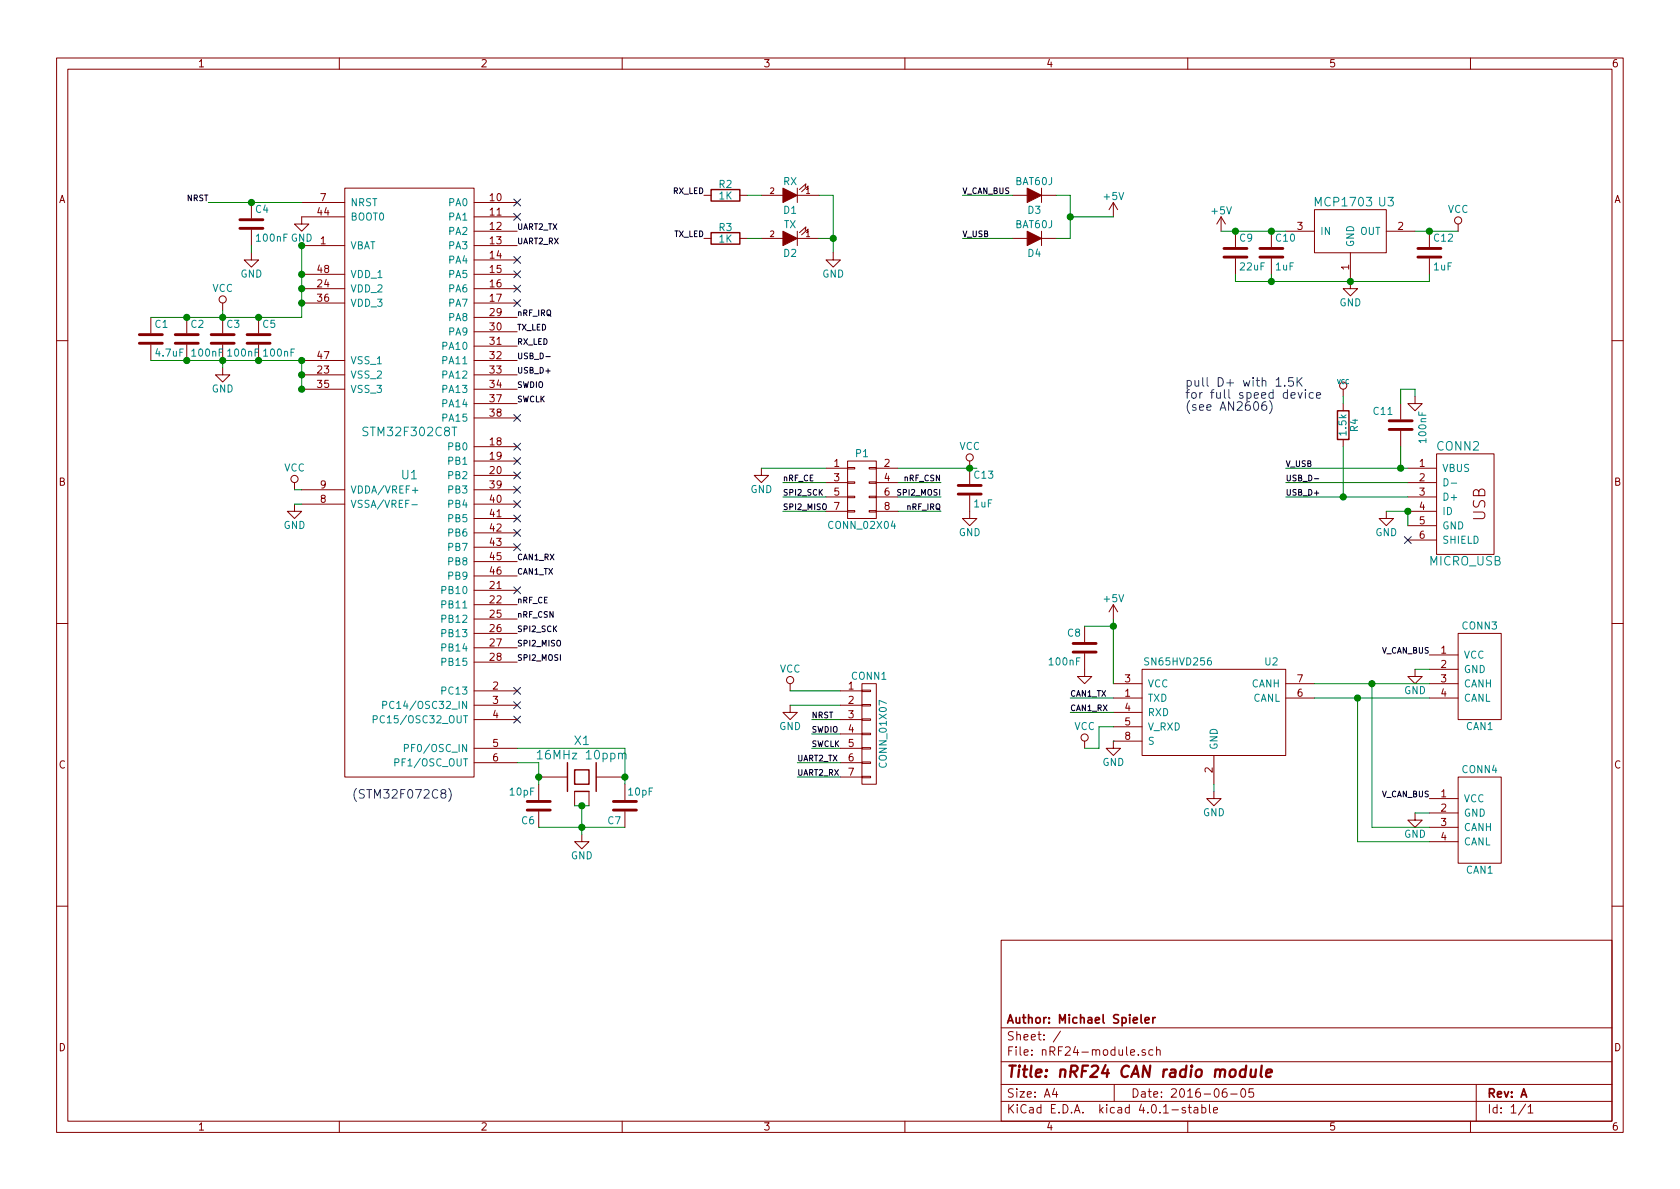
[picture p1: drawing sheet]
EESchema Schematic File Version 2
LIBS:power
LIBS:device
LIBS:transistors
LIBS:conn
LIBS:linear
LIBS:regul
LIBS:74xx
LIBS:cmos4000
LIBS:adc-dac
LIBS:memory
LIBS:xilinx
LIBS:microcontrollers
LIBS:dsp
LIBS:microchip
LIBS:analog_switches
LIBS:motorola
LIBS:texas
LIBS:intel
LIBS:audio
LIBS:interface
LIBS:digital-audio
LIBS:philips
LIBS:display
LIBS:cypress
LIBS:siliconi
LIBS:opto
LIBS:atmel
LIBS:contrib
LIBS:valves
LIBS:_connectors
LIBS:_linear-regulators
LIBS:_stm32
LIBS:_div
LIBS:_transceiver
LIBS:_power
LIBS:cvra
LIBS:logo
LIBS:nRF24-module-cache
EELAYER 25 0
EELAYER END
$Descr A4 11693 8268
encoding utf-8
Sheet 1 1
Title "nRF24 CAN radio module"
Date "2016-06-05"
Rev "A"
Comp "Author: Michael Spieler"
Comment1 ""
Comment2 ""
Comment3 ""
Comment4 ""
$EndDescr
$Comp
L GND #PWR01
U 1 1
P 1550 2550
F 0 "#PWR01" H 1550 2300 50  0001 C CNN
F 1 "GND" H 1550 2400 50  0000 C CNN
F 2 "" H 1550 2550 60  0000 C CNN
F 3 "" H 1550 2550 60  0000 C CNN
	1    1550 2550
	1    0    0    -1  
$EndComp
$Comp
L VCC #PWR02
U 1 1
P 1550 2150
F 0 "#PWR02" H 1550 2000 50  0001 C CNN
F 1 "VCC" H 1550 2300 50  0000 C CNN
F 2 "" H 1550 2150 60  0000 C CNN
F 3 "" H 1550 2150 60  0000 C CNN
	1    1550 2150
	1    0    0    -1  
$EndComp
$Comp
L C C5
U 1 1
P 1800 2350
F 0 "C5" H 1825 2450 50  0000 L CNN
F 1 "100nF" H 1825 2250 50  0000 L CNN
F 2 "Capacitors_SMD:C_0603" H 1838 2200 30  0001 C CNN
F 3 "" H 1800 2350 60  0000 C CNN
	1    1800 2350
	1    0    0    -1  
$EndComp
$Comp
L C C3
U 1 1
P 1550 2350
F 0 "C3" H 1575 2450 50  0000 L CNN
F 1 "100nF" H 1575 2250 50  0000 L CNN
F 2 "Capacitors_SMD:C_0603" H 1588 2200 30  0001 C CNN
F 3 "" H 1550 2350 60  0000 C CNN
	1    1550 2350
	1    0    0    -1  
$EndComp
$Comp
L C C2
U 1 1
P 1300 2350
F 0 "C2" H 1325 2450 50  0000 L CNN
F 1 "100nF" H 1325 2250 50  0000 L CNN
F 2 "Capacitors_SMD:C_0603" H 1338 2200 30  0001 C CNN
F 3 "" H 1300 2350 60  0000 C CNN
	1    1300 2350
	1    0    0    -1  
$EndComp
$Comp
L C C1
U 1 1
P 1050 2350
F 0 "C1" H 1075 2450 50  0000 L CNN
F 1 "4.7uF" H 1075 2250 50  0000 L CNN
F 2 "Capacitors_SMD:C_0603" H 1088 2200 30  0001 C CNN
F 3 "" H 1050 2350 60  0000 C CNN
	1    1050 2350
	1    0    0    -1  
$EndComp
$Comp
L VCC #PWR03
U 1 1
P 2050 3400
F 0 "#PWR03" H 2050 3250 50  0001 C CNN
F 1 "VCC" H 2050 3550 50  0000 C CNN
F 2 "" H 2050 3400 60  0000 C CNN
F 3 "" H 2050 3400 60  0000 C CNN
	1    2050 3400
	1    0    0    -1  
$EndComp
Text Label 1450 1400 2    40   ~ 0
NRST
Text Label 3600 2800 0    40   ~ 0
SWCLK
Text Label 3600 2700 0    40   ~ 0
SWDIO
$Comp
L CAN CONN3
U 1 1
P 10300 4700
F 0 "CONN3" H 10300 5050 50  0000 C CNN
F 1 "CAN1" H 10300 4350 50  0000 C CNN
F 2 "_connectors:_Molex-PicoBlade-SMD-4" H 10550 4700 50  0001 C CNN
F 3 "DOCUMENTATION" H 10550 4700 50  0001 C CNN
	1    10300 4700
	1    0    0    -1  
$EndComp
Text Label 5650 5100 0    40   ~ 0
SWDIO
Text Label 5650 5200 0    40   ~ 0
SWCLK
Text Label 5650 5000 0    40   ~ 0
NRST
$Comp
L GND #PWR04
U 1 1
P 5500 4900
F 0 "#PWR04" H 5500 4650 50  0001 C CNN
F 1 "GND" H 5500 4750 50  0000 C CNN
F 2 "" H 5500 4900 60  0000 C CNN
F 3 "" H 5500 4900 60  0000 C CNN
	1    5500 4900
	1    0    0    -1  
$EndComp
$Comp
L VCC #PWR05
U 1 1
P 5500 4800
F 0 "#PWR05" H 5500 4650 50  0001 C CNN
F 1 "VCC" H 5500 4950 50  0000 C CNN
F 2 "" H 5500 4800 60  0000 C CNN
F 3 "" H 5500 4800 60  0000 C CNN
	1    5500 4800
	1    0    0    -1  
$EndComp
$Comp
L XTAL-SMD-4-PADS X1
U 1 1
P 4050 5400
F 0 "X1" H 4050 5650 60  0000 C CNN
F 1 "16MHz 10ppm" H 4050 5550 60  0000 C CNN
F 2 "_div:_TSX-3225-SMD-XTAL" H 4050 5400 60  0001 C CNN
F 3 "" H 4050 5400 60  0000 C CNN
	1    4050 5400
	1    0    0    -1  
$EndComp
$Comp
L C C7
U 1 1
P 4350 5600
F 0 "C7" H 4375 5700 50  0000 L CNN
F 1 "10pF" H 4150 5500 50  0000 L CNN
F 2 "Capacitors_SMD:C_0603" H 4388 5450 30  0001 C CNN
F 3 "" H 4350 5600 60  0000 C CNN
	1    4350 5600
	-1   0    0    1   
$EndComp
$Comp
L C C6
U 1 1
P 3750 5600
F 0 "C6" H 3775 5700 50  0000 L CNN
F 1 "10pF" H 3775 5500 50  0000 L CNN
F 2 "Capacitors_SMD:C_0603" H 3788 5450 30  0001 C CNN
F 3 "" H 3750 5600 60  0000 C CNN
	1    3750 5600
	-1   0    0    1   
$EndComp
$Comp
L GND #PWR06
U 1 1
P 4050 5800
F 0 "#PWR06" H 4050 5550 50  0001 C CNN
F 1 "GND" H 4050 5650 50  0000 C CNN
F 2 "" H 4050 5800 60  0000 C CNN
F 3 "" H 4050 5800 60  0000 C CNN
	1    4050 5800
	1    0    0    -1  
$EndComp
Text Label 3600 2500 0    40   ~ 0
USB_D-
Text Label 3600 2600 0    40   ~ 0
USB_D+
Text Label 8950 3350 0    40   ~ 0
USB_D-
Text Label 8950 3450 0    40   ~ 0
USB_D+
Text Label 8950 3250 0    40   ~ 0
V_USB
$Comp
L GND #PWR07
U 1 1
P 9650 3550
F 0 "#PWR07" H 9650 3300 50  0001 C CNN
F 1 "GND" H 9650 3400 50  0000 C CNN
F 2 "" H 9650 3550 60  0000 C CNN
F 3 "" H 9650 3550 60  0000 C CNN
	1    9650 3550
	1    0    0    -1  
$EndComp
Text Label 3600 3900 0    40   ~ 0
CAN1_RX
Text Label 3600 4000 0    40   ~ 0
CAN1_TX
$Comp
L C C4
U 1 1
P 1750 1550
F 0 "C4" H 1775 1650 50  0000 L CNN
F 1 "100nF" H 1775 1450 50  0000 L CNN
F 2 "Capacitors_SMD:C_0603" H 1788 1400 30  0001 C CNN
F 3 "" H 1750 1550 60  0000 C CNN
	1    1750 1550
	1    0    0    -1  
$EndComp
$Comp
L GND #PWR08
U 1 1
P 1750 1750
F 0 "#PWR08" H 1750 1500 50  0001 C CNN
F 1 "GND" H 1750 1600 50  0000 C CNN
F 2 "" H 1750 1750 60  0000 C CNN
F 3 "" H 1750 1750 60  0000 C CNN
	1    1750 1750
	1    0    0    -1  
$EndComp
$Comp
L R R3
U 1 1
P 5050 1650
F 0 "R3" V 5130 1650 50  0000 C CNN
F 1 "1K" V 5050 1650 50  0000 C CNN
F 2 "Resistors_SMD:R_0603" V 4980 1650 30  0001 C CNN
F 3 "" H 5050 1650 30  0000 C CNN
	1    5050 1650
	0    -1   -1   0   
$EndComp
$Comp
L LED D1
U 1 1
P 5500 1350
F 0 "D1" H 5500 1450 50  0000 C CNN
F 1 "RX" H 5500 1250 50  0000 C CNN
F 2 "LEDs:LED-0603" H 5500 1350 60  0001 C CNN
F 3 "" H 5500 1350 60  0000 C CNN
	1    5500 1350
	-1   0    0    1   
$EndComp
$Comp
L R R2
U 1 1
P 5050 1350
F 0 "R2" V 5130 1350 50  0000 C CNN
F 1 "1K" V 5050 1350 50  0000 C CNN
F 2 "Resistors_SMD:R_0603" V 4980 1350 30  0001 C CNN
F 3 "" H 5050 1350 30  0000 C CNN
	1    5050 1350
	0    -1   -1   0   
$EndComp
Text Label 4900 1350 2    40   ~ 0
RX_LED
$Comp
L LED D2
U 1 1
P 5500 1650
F 0 "D2" H 5500 1750 50  0000 C CNN
F 1 "TX" H 5500 1550 50  0000 C CNN
F 2 "LEDs:LED-0603" H 5500 1650 60  0001 C CNN
F 3 "" H 5500 1650 60  0000 C CNN
	1    5500 1650
	-1   0    0    1   
$EndComp
Text Label 9950 4550 2    40   ~ 0
V_CAN_BUS
$Comp
L SN65HVD256 U2
U 1 1
P 8450 4950
F 0 "U2" H 8850 5300 50  0000 C CNN
F 1 "SN65HVD256" H 8200 5300 50  0000 C CNN
F 2 "Housings_SOIC:SOIC-8_3.9x4.9mm_Pitch1.27mm" H 8450 4950 50  0001 C CNN
F 3 "CAN Transceiver" H 8450 5050 50  0001 C CNN
	1    8450 4950
	1    0    0    -1  
$EndComp
$Comp
L GND #PWR09
U 1 1
P 8450 5500
F 0 "#PWR09" H 8450 5250 50  0001 C CNN
F 1 "GND" H 8450 5350 50  0000 C CNN
F 2 "" H 8450 5500 60  0000 C CNN
F 3 "" H 8450 5500 60  0000 C CNN
	1    8450 5500
	1    0    0    -1  
$EndComp
$Comp
L VCC #PWR010
U 1 1
P 7550 5200
F 0 "#PWR010" H 7550 5050 50  0001 C CNN
F 1 "VCC" H 7550 5350 50  0000 C CNN
F 2 "" H 7550 5200 60  0000 C CNN
F 3 "" H 7550 5200 60  0000 C CNN
	1    7550 5200
	1    0    0    -1  
$EndComp
Text Label 7450 4950 0    40   ~ 0
CAN1_RX
Text Label 7450 4850 0    40   ~ 0
CAN1_TX
$Comp
L GND #PWR011
U 1 1
P 9850 4650
F 0 "#PWR011" H 9850 4400 50  0001 C CNN
F 1 "GND" H 9850 4500 50  0000 C CNN
F 2 "" H 9850 4650 60  0000 C CNN
F 3 "" H 9850 4650 60  0000 C CNN
	1    9850 4650
	1    0    0    -1  
$EndComp
$Comp
L C C10
U 1 1
P 8850 1750
F 0 "C10" H 8875 1850 50  0000 L CNN
F 1 "1uF" H 8875 1650 50  0000 L CNN
F 2 "Capacitors_SMD:C_0603" H 8888 1600 30  0001 C CNN
F 3 "" H 8850 1750 60  0000 C CNN
	1    8850 1750
	1    0    0    -1  
$EndComp
$Comp
L C C12
U 1 1
P 9950 1750
F 0 "C12" H 9975 1850 50  0000 L CNN
F 1 "1uF" H 9975 1650 50  0000 L CNN
F 2 "Capacitors_SMD:C_0603" H 9988 1600 30  0001 C CNN
F 3 "" H 9950 1750 60  0000 C CNN
	1    9950 1750
	1    0    0    -1  
$EndComp
$Comp
L GND #PWR012
U 1 1
P 9400 1950
F 0 "#PWR012" H 9400 1700 50  0001 C CNN
F 1 "GND" H 9400 1800 50  0000 C CNN
F 2 "" H 9400 1950 60  0000 C CNN
F 3 "" H 9400 1950 60  0000 C CNN
	1    9400 1950
	1    0    0    -1  
$EndComp
$Comp
L VCC #PWR013
U 1 1
P 10150 1600
F 0 "#PWR013" H 10150 1450 50  0001 C CNN
F 1 "VCC" H 10150 1750 50  0000 C CNN
F 2 "" H 10150 1600 60  0000 C CNN
F 3 "" H 10150 1600 60  0000 C CNN
	1    10150 1600
	1    0    0    -1  
$EndComp
Text Label 6700 1650 0    40   ~ 0
V_USB
Text Label 6700 1350 0    40   ~ 0
V_CAN_BUS
NoConn ~ 3600 3800
$Comp
L CAN CONN4
U 1 1
P 10300 5700
F 0 "CONN4" H 10300 6050 50  0000 C CNN
F 1 "CAN1" H 10300 5350 50  0000 C CNN
F 2 "_connectors:_Molex-PicoBlade-SMD-4" H 10550 5700 50  0001 C CNN
F 3 "DOCUMENTATION" H 10550 5700 50  0001 C CNN
	1    10300 5700
	1    0    0    -1  
$EndComp
Text Label 9950 5550 2    40   ~ 0
V_CAN_BUS
$Comp
L GND #PWR014
U 1 1
P 9850 5650
F 0 "#PWR014" H 9850 5400 50  0001 C CNN
F 1 "GND" H 9850 5500 50  0000 C CNN
F 2 "" H 9850 5650 60  0000 C CNN
F 3 "" H 9850 5650 60  0000 C CNN
	1    9850 5650
	1    0    0    -1  
$EndComp
$Comp
L C C11
U 1 1
P 9750 2950
F 0 "C11" H 9800 2850 50  0000 L CNN
F 1 "100nF" V 9600 2850 50  0000 L CNN
F 2 "Capacitors_SMD:C_0603" H 9788 2800 30  0001 C CNN
F 3 "" H 9750 2950 60  0000 C CNN
	1    9750 2950
	-1   0    0    1   
$EndComp
$Comp
L GND #PWR015
U 1 1
P 9850 2750
F 0 "#PWR015" H 9850 2750 30  0001 C CNN
F 1 "GND" H 9850 2680 30  0001 C CNN
F 2 "" H 9850 2750 60  0000 C CNN
F 3 "" H 9850 2750 60  0000 C CNN
	1    9850 2750
	1    0    0    -1  
$EndComp
$Comp
L MICRO_USB CONN2
U 1 1
P 10150 3500
F 0 "CONN2" H 10150 3900 60  0000 C CNN
F 1 "MICRO_USB" H 10200 3100 60  0000 C CNN
F 2 "_connectors:_Micro-USB-AB-receptacle-SMT-th" H 10150 3500 60  0001 C CNN
F 3 "" H 10150 3500 60  0000 C CNN
	1    10150 3500
	1    0    0    -1  
$EndComp
$Comp
L R R4
U 1 1
P 9350 2950
F 0 "R4" V 9430 2950 50  0000 C CNN
F 1 "1.5k" V 9350 2950 50  0000 C CNN
F 2 "Resistors_SMD:R_0603" V 9280 2950 30  0001 C CNN
F 3 "" H 9350 2950 30  0000 C CNN
	1    9350 2950
	1    0    0    -1  
$EndComp
$Comp
L VCC #PWR016
U 1 1
P 9350 2750
F 0 "#PWR016" H 9350 2850 30  0001 C CNN
F 1 "VCC" H 9350 2850 30  0000 C CNN
F 2 "" H 9350 2750 60  0000 C CNN
F 3 "" H 9350 2750 60  0000 C CNN
	1    9350 2750
	1    0    0    -1  
$EndComp
Text Notes 8250 2850 0    60   ~ 0
pull D+ with 1.5K\nfor full speed device\n(see AN2606)
NoConn ~ 3600 5000
NoConn ~ 3600 4100
NoConn ~ 3600 2100
NoConn ~ 3600 2000
NoConn ~ 3600 1900
NoConn ~ 3600 1800
NoConn ~ 9800 3750
$Comp
L C C8
U 1 1
P 7550 4500
F 0 "C8" H 7575 4600 50  0000 L CNN
F 1 "100nF" H 7575 4400 50  0000 L CNN
F 2 "Capacitors_SMD:C_0603" H 7588 4350 30  0001 C CNN
F 3 "" H 7550 4500 60  0000 C CNN
	1    7550 4500
	-1   0    0    -1  
$EndComp
$Comp
L GND #PWR017
U 1 1
P 7550 4650
F 0 "#PWR017" H 7550 4650 30  0001 C CNN
F 1 "GND" H 7550 4580 30  0001 C CNN
F 2 "" H 7550 4650 60  0000 C CNN
F 3 "" H 7550 4650 60  0000 C CNN
	1    7550 4650
	1    0    0    -1  
$EndComp
Text Label 4900 1650 2    40   ~ 0
TX_LED
NoConn ~ 3600 3300
NoConn ~ 3600 3200
NoConn ~ 3600 3100
NoConn ~ 3600 4800
NoConn ~ 3600 4900
NoConn ~ 3600 3500
$Comp
L STM32F302C8T U1
U 1 1
P 2850 3350
F 0 "U1" H 2850 3400 60  0000 C CNN
F 1 "STM32F302C8T" H 2850 3700 60  0000 C CNN
F 2 "Housings_QFP:LQFP-48_7x7mm_Pitch0.5mm" H 2850 3450 60  0001 C CNN
F 3 "DOCUMENTATION" H 2850 3450 60  0001 C CNN
	1    2850 3350
	1    0    0    -1  
$EndComp
$Comp
L GND #PWR018
U 1 1
P 2050 3500
F 0 "#PWR018" H 2050 3250 50  0001 C CNN
F 1 "GND" H 2050 3350 50  0000 C CNN
F 2 "" H 2050 3500 60  0000 C CNN
F 3 "" H 2050 3500 60  0000 C CNN
	1    2050 3500
	1    0    0    -1  
$EndComp
NoConn ~ 3600 3400
NoConn ~ 3600 3600
$Comp
L D D3
U 1 1
P 7200 1350
F 0 "D3" H 7200 1450 50  0000 C CNN
F 1 "BAT60J" H 7200 1250 50  0000 C CNN
F 2 "_std:_SOD-323" H 7200 1350 60  0001 C CNN
F 3 "" H 7200 1350 60  0000 C CNN
	1    7200 1350
	-1   0    0    1   
$EndComp
$Comp
L D D4
U 1 1
P 7200 1650
F 0 "D4" H 7200 1750 50  0000 C CNN
F 1 "BAT60J" H 7200 1550 50  0000 C CNN
F 2 "_std:_SOD-323" H 7200 1650 60  0001 C CNN
F 3 "" H 7200 1650 60  0000 C CNN
	1    7200 1650
	-1   0    0    1   
$EndComp
$Comp
L GND #PWR019
U 1 1
P 5300 3250
F 0 "#PWR019" H 5300 3000 50  0001 C CNN
F 1 "GND" H 5300 3100 50  0000 C CNN
F 2 "" H 5300 3250 60  0000 C CNN
F 3 "" H 5300 3250 60  0000 C CNN
	1    5300 3250
	1    0    0    -1  
$EndComp
$Comp
L VCC #PWR020
U 1 1
P 6750 3250
F 0 "#PWR020" H 6750 3100 50  0001 C CNN
F 1 "VCC" H 6750 3400 50  0000 C CNN
F 2 "" H 6750 3250 60  0000 C CNN
F 3 "" H 6750 3250 60  0000 C CNN
	1    6750 3250
	1    0    0    -1  
$EndComp
Text Label 5450 3350 0    40   ~ 0
nRF_CE
Text Label 6550 3550 2    40   ~ 0
nRF_IRQ
Text Label 6550 3350 2    40   ~ 0
nRF_CSN
$Comp
L CONN_02X04 P1
U 1 1
P 6000 3400
F 0 "P1" H 6000 3650 50  0000 C CNN
F 1 "CONN_02X04" H 6000 3150 50  0000 C CNN
F 2 "Pin_Headers:Pin_Header_Straight_2x04" H 6000 2200 60  0001 C CNN
F 3 "" H 6000 2200 60  0000 C CNN
	1    6000 3400
	1    0    0    -1  
$EndComp
Text Label 3600 4200 0    40   ~ 0
nRF_CE
Text Label 3600 4400 0    40   ~ 0
SPI2_SCK
Text Label 3600 4500 0    40   ~ 0
SPI2_MISO
Text Label 3600 4300 0    40   ~ 0
nRF_CSN
Text Label 3600 4600 0    40   ~ 0
SPI2_MOSI
Text Label 3600 2200 0    40   ~ 0
nRF_IRQ
$Comp
L GND #PWR021
U 1 1
P 7750 5150
F 0 "#PWR021" H 7750 4900 50  0001 C CNN
F 1 "GND" H 7750 5000 50  0000 C CNN
F 2 "" H 7750 5150 60  0000 C CNN
F 3 "" H 7750 5150 60  0000 C CNN
	1    7750 5150
	1    0    0    -1  
$EndComp
NoConn ~ 3600 3700
NoConn ~ 3600 2900
$Comp
L +5V #PWR022
U 1 1
P 7750 1500
F 0 "#PWR022" H 7750 1350 50  0001 C CNN
F 1 "+5V" H 7750 1640 50  0000 C CNN
F 2 "" H 7750 1500 60  0000 C CNN
F 3 "" H 7750 1500 60  0000 C CNN
	1    7750 1500
	1    0    0    -1  
$EndComp
$Comp
L +5V #PWR023
U 1 1
P 8500 1600
F 0 "#PWR023" H 8500 1450 50  0001 C CNN
F 1 "+5V" H 8500 1740 50  0000 C CNN
F 2 "" H 8500 1600 60  0000 C CNN
F 3 "" H 8500 1600 60  0000 C CNN
	1    8500 1600
	1    0    0    -1  
$EndComp
$Comp
L +5V #PWR024
U 1 1
P 7750 4300
F 0 "#PWR024" H 7750 4150 50  0001 C CNN
F 1 "+5V" H 7750 4440 50  0000 C CNN
F 2 "" H 7750 4300 60  0000 C CNN
F 3 "" H 7750 4300 60  0000 C CNN
	1    7750 4300
	1    0    0    -1  
$EndComp
$Comp
L C C9
U 1 1
P 8600 1750
F 0 "C9" H 8625 1850 50  0000 L CNN
F 1 "22uF" H 8625 1650 50  0000 L CNN
F 2 "Capacitors_SMD:C_0603" H 8638 1600 30  0001 C CNN
F 3 "" H 8600 1750 60  0000 C CNN
	1    8600 1750
	1    0    0    -1  
$EndComp
$Comp
L GND #PWR025
U 1 1
P 2100 1500
F 0 "#PWR025" H 2100 1250 50  0001 C CNN
F 1 "GND" H 2100 1350 50  0000 C CNN
F 2 "" H 2100 1500 60  0000 C CNN
F 3 "" H 2100 1500 60  0000 C CNN
	1    2100 1500
	1    0    0    -1  
$EndComp
$Comp
L MCP1703 U3
U 1 1
P 9400 1600
F 0 "U3" H 9650 1800 60  0000 C CNN
F 1 "MCP1703" H 9350 1800 60  0000 C CNN
F 2 "_div:_MCP1703-SOT-23A" H 9300 2050 60  0001 C CNN
F 3 "" H 9300 2050 60  0000 C CNN
	1    9400 1600
	1    0    0    -1  
$EndComp
Text Notes 2450 5550 0    60   ~ 0
(STM32F072C8)
Wire Wire Line
	5500 4900 5850 4900
Wire Wire Line
	5500 4800 5850 4800
Wire Wire Line
	5850 5200 5650 5200
Wire Wire Line
	5650 5100 5850 5100
Wire Wire Line
	5650 5000 5850 5000
Connection ~ 1750 1400
Wire Wire Line
	1450 1400 2100 1400
Connection ~ 1800 2500
Connection ~ 1300 2500
Connection ~ 1550 2500
Connection ~ 1800 2200
Connection ~ 1550 2200
Connection ~ 1300 2200
Wire Wire Line
	2100 2200 2100 1700
Wire Wire Line
	2100 2500 2100 2700
Connection ~ 2100 2500
Connection ~ 2100 2600
Connection ~ 2100 2700
Connection ~ 2100 2100
Connection ~ 2100 2000
Connection ~ 2100 1900
Connection ~ 2100 1700
Wire Wire Line
	9150 4750 9950 4750
Wire Wire Line
	9150 4850 9950 4850
Wire Wire Line
	8450 5450 8450 5500
Wire Wire Line
	9850 4650 9950 4650
Connection ~ 8850 1600
Wire Wire Line
	9850 1600 10150 1600
Connection ~ 9950 1600
Wire Wire Line
	8850 1900 8850 1950
Wire Wire Line
	8600 1950 9950 1950
Wire Wire Line
	9950 1950 9950 1900
Wire Wire Line
	9850 5650 9950 5650
Wire Wire Line
	9950 5750 9550 5750
Wire Wire Line
	9450 5850 9950 5850
Wire Wire Line
	9400 1950 9400 1950
Wire Wire Line
	1750 1750 1750 1700
Wire Wire Line
	9550 5750 9550 4750
Connection ~ 9550 4750
Wire Wire Line
	9450 4850 9450 5850
Connection ~ 9450 4850
Wire Wire Line
	8950 3350 9800 3350
Wire Wire Line
	8950 3450 9800 3450
Connection ~ 9750 3250
Wire Wire Line
	9750 3250 9750 3100
Wire Wire Line
	9750 2800 9750 2700
Wire Wire Line
	9750 2700 9850 2700
Wire Wire Line
	9850 2700 9850 2750
Wire Wire Line
	9350 2750 9350 2800
Wire Wire Line
	9800 3550 9800 3650
Wire Wire Line
	8950 3250 9800 3250
Connection ~ 9800 3550
Wire Wire Line
	7450 4850 7750 4850
Wire Wire Line
	7750 4950 7450 4950
Wire Wire Line
	4000 5600 4100 5600
Wire Wire Line
	4050 5600 4050 5800
Connection ~ 4050 5600
Wire Wire Line
	3750 5750 4350 5750
Connection ~ 4050 5750
Wire Wire Line
	4350 5200 4350 5450
Wire Wire Line
	3750 5300 3750 5450
Connection ~ 3750 5400
Connection ~ 4350 5400
Wire Wire Line
	3750 5300 3600 5300
Wire Wire Line
	4350 5200 3600 5200
Wire Wire Line
	1550 2500 1550 2550
Wire Wire Line
	1050 2200 2100 2200
Wire Wire Line
	1050 2500 2100 2500
Wire Wire Line
	1550 2150 1550 2200
Wire Wire Line
	9350 3100 9350 3450
Connection ~ 9350 3450
Wire Wire Line
	2050 3400 2100 3400
Wire Wire Line
	2050 3500 2100 3500
Wire Wire Line
	6700 1650 7050 1650
Wire Wire Line
	6700 1350 7050 1350
Wire Wire Line
	7450 1350 7450 1650
Connection ~ 7450 1500
Wire Wire Line
	7450 1650 7350 1650
Wire Wire Line
	7350 1350 7450 1350
Wire Wire Line
	7450 1500 7750 1500
Wire Wire Line
	5300 3250 5750 3250
Wire Wire Line
	6250 3250 6800 3250
Wire Wire Line
	5450 3350 5750 3350
Wire Wire Line
	5450 3450 5750 3450
Wire Wire Line
	5450 3550 5750 3550
Wire Wire Line
	6250 3550 6550 3550
Wire Wire Line
	6550 3450 6250 3450
Wire Wire Line
	6250 3350 6550 3350
Wire Wire Line
	7750 5150 7750 5150
Wire Wire Line
	5800 1650 5700 1650
Wire Wire Line
	5700 1350 5800 1350
Wire Wire Line
	8500 1600 8950 1600
Connection ~ 8600 1600
Wire Wire Line
	8600 1900 8600 1950
Connection ~ 8850 1950
Connection ~ 9400 1950
Wire Wire Line
	9800 3550 9650 3550
Wire Wire Line
	7750 5050 7650 5050
Wire Wire Line
	7650 5050 7650 5200
Wire Wire Line
	7650 5200 7550 5200
Wire Wire Line
	7550 4350 7750 4350
Connection ~ 7750 4350
Wire Wire Line
	7750 4300 7750 4750
Text Label 5450 3550 0    40   ~ 0
SPI2_MISO
Text Label 6550 3450 2    40   ~ 0
SPI2_MOSI
Text Label 5450 3450 0    40   ~ 0
SPI2_SCK
Text Label 3600 2300 0    40   ~ 0
TX_LED
Text Label 3600 2400 0    40   ~ 0
RX_LED
$Comp
L CONN_01X07 CONN1
U 1 1
P 6050 5100
F 0 "CONN1" H 6050 5500 50  0000 C CNN
F 1 "CONN_01X07" V 6150 5100 50  0000 C CNN
F 2 "Connectors_Molex:Connector_Molex_PicoBlade_53047-0710" H 6050 5100 50  0001 C CNN
F 3 "" H 6050 5100 50  0000 C CNN
	1    6050 5100
	1    0    0    -1  
$EndComp
Text Label 5550 5300 0    40   ~ 0
UART2_TX
Text Label 5550 5400 0    40   ~ 0
UART2_RX
Wire Wire Line
	5550 5300 5850 5300
Wire Wire Line
	5850 5400 5550 5400
Text Label 3600 1600 0    40   ~ 0
UART2_TX
Text Label 3600 1700 0    40   ~ 0
UART2_RX
NoConn ~ 3600 1500
NoConn ~ 3600 1400
$Comp
L C C13
U 1 1
P 6750 3400
F 0 "C13" H 6775 3500 50  0000 L CNN
F 1 "1uF" H 6775 3300 50  0000 L CNN
F 2 "Capacitors_SMD:C_0603" H 6788 3250 30  0001 C CNN
F 3 "" H 6750 3400 60  0000 C CNN
	1    6750 3400
	1    0    0    -1  
$EndComp
Connection ~ 6750 3250
$Comp
L GND #PWR026
U 1 1
P 6750 3550
F 0 "#PWR026" H 6750 3300 50  0001 C CNN
F 1 "GND" H 6750 3400 50  0000 C CNN
F 2 "" H 6750 3550 50  0000 C CNN
F 3 "" H 6750 3550 50  0000 C CNN
	1    6750 3550
	1    0    0    -1  
$EndComp
Wire Wire Line
	5800 1350 5800 1750
$Comp
L GND #PWR027
U 1 1
P 5800 1750
F 0 "#PWR027" H 5800 1500 50  0001 C CNN
F 1 "GND" H 5800 1600 50  0000 C CNN
F 2 "" H 5800 1750 50  0000 C CNN
F 3 "" H 5800 1750 50  0000 C CNN
	1    5800 1750
	1    0    0    -1  
$EndComp
Connection ~ 5800 1650
Wire Wire Line
	5200 1650 5300 1650
Wire Wire Line
	5200 1350 5300 1350
$EndSCHEMATC
